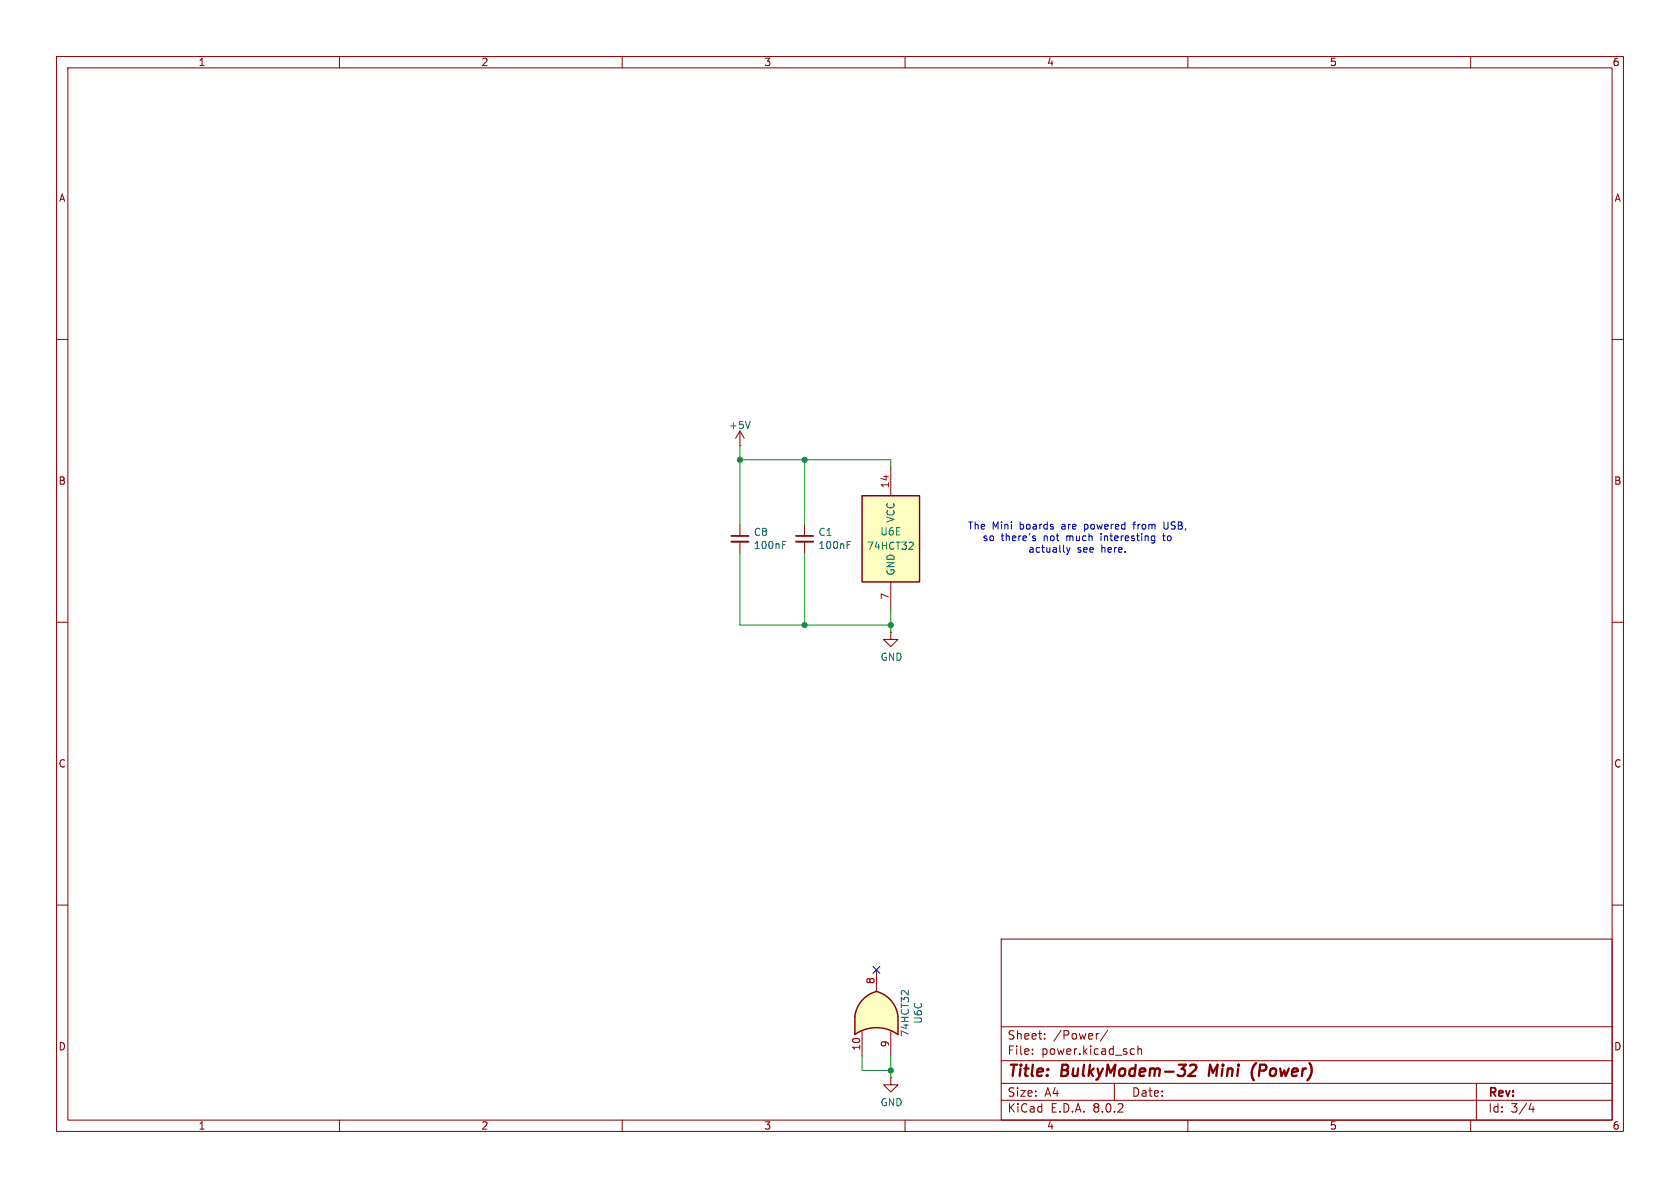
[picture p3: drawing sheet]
<svg xmlns="http://www.w3.org/2000/svg" width="297mm" height="210mm" viewBox="0 0 297 210" stroke-linecap="round" stroke-linejoin="round" font-family="sans-serif">
<g fill="none" stroke="#840000" stroke-width=".18">
<path d="M10 10h277v190h-277zM12 12h273v186h-273zM60 10v2M110 10v2M160 10v2M210 10v2M260 10v2M10 60h2M285 60h2M10 110h2M157.5 111.8v1.2h1.2l-1.2 1.3-1.3-1.3h1.3M157.5 111.8h.1"/>
<path d="M285 110h2M10 160h2M285 160h2M177 166h108v32h-108zM60 198v2M110 198v2M160 198v2M177 194.5h108M177 191.5h108M177 187.5h108M177 181.5h108M182.5 186.3v.1"/>
<path d="M182.5 185.5v.1M184.7 183.6v.1M184.7 182.8v.1M194.2 182.7l-.2 .1M195.8 182.1l-1.3 2M197 191.5v3M200.1 185.4l.4 .1M200.5 186.3l-.4 .1M201.2 185.5l.2-.1 .3 .1 .1 .9M201.2 184.9v1.5M210 198v2M260 198v2"/>
<path d="M261 191.5v6.5M270.7 195l-.4 1.1h.9M271 195.6v1"/>
</g>
<path d="M210.4 188.4l.3-.2h.5a.45 .45 0 0 1 .3 .6l-.2 .3-1.2 1.1h1.2M213.9 188.2l-.2 2M221.3 190.1l.4 .9M222.1 187.9l-.5 .6-.3 .8" fill="none" stroke="#840000" stroke-width=".4"/>
<path d="M152.4 87.6h10.2v15.3h-10.2z" fill="#ffffc2"/>
<path d="M152.4 87.6h10.2v15.3h-10.2z" fill="none" stroke="#840000" stroke-width=".25"/>
<path d="M130.8 78.7h.1M130.8 76.2v2.5M130.8 76.2l-.8 1.3M130.8 76.2l.8 1.3M130.8 92.7v2M130.8 95.8v2M142.2 92.7v2M142.2 95.8v2M157.5 82.6v5M157.5 102.9v5.1M157.5 190.5v1.3h1.2l-1.2 1.2-1.3-1.2h1.3M157.5 190.5h.1" fill="none" stroke="#840000" stroke-width=".18"/>
<path d="M132.6 74.5l-.4 1.3M138.3 96.3h.5M138.3 95.7h.6M149.8 96.3h.4M149.8 95.7h.6M161.2 95.8l.2 .3v.3l-.7 .7h.7" fill="none" stroke="#006464" stroke-width=".18"/>
<path d="M129.3 95.8h3M140.7 95.8h3.1" fill="none" stroke="#840000" stroke-width=".33"/>
<path d="M129.3 94.7h3M140.7 94.7h3.1" fill="none" stroke="#840000" stroke-width=".3"/>
<path d="M152.6 176.6l1.1-.8 1.2-.5 1.4 5-5.2-.6a5.2 5.2 0 0 1 1.5-3.1z" fill="#ffffc2" stroke="#ffffc2" stroke-width=".18"/>
<path d="M151.1 179.7v3.2M158.7 179.7v3.2" fill="none" stroke="#ffffc2" stroke-width=".18"/>
<path d="M151.1 179.7h7.6v3.2a6.6 6.6 0 0 0-7.6 0z" fill="#ffffc2"/>
<path d="M154.9 175.3a5.1 5.1 0 0 1 3.9 4.4l-5.2 .5z" fill="#ffffc2" stroke="#ffffc2" stroke-width=".18"/>
<path d="M151.1 179.7v3.2a6.6 6.6 0 0 1 7.6 0v-3.2M154.9 175.3a5.1 5.1 0 0 1 3.9 4.4M154.9 175.3a5.2 5.2 0 0 0-3.8 4.4" fill="none" stroke="#840000" stroke-width=".25"/>
<path d="M154.9 171.5v3.8M152.4 182.4v4.3M157.5 182.4v4.3" fill="none" stroke="#840000" stroke-width=".18"/>
<path d="M160.6 175.1v.8l-.7-.7-.3-.1-.3 .3" fill="none" stroke="#006464" stroke-width=".18"/>
<g fill="none" stroke="#0000c2" stroke-width=".18">
<path d="M182.7 95.2h.3l.1 .2-.2 .2h-.2M182.7 94.7l.3 .1M188.6 96.8l.3 .8M188.9 97.6l-.3 .4M189.2 96.8l-.3 .8M200.3 92.7h.5M200.5 92.3l-.1 1.2M203.7 95.5h.4M203.7 94.8h.4M204.1 94.7v1.1l-.1 .1-.3 .1M205.5 94.7h.5M205.7 94.3l.1 1.2"/>
<path d="M205.8 92.3v1l.1 .2h.4"/>
</g>
<path d="M130.8 78.7v14M130.8 97.8v12.7h26.7M130.8 81.3h26.7v1.3M142.2 81.3v11.4M142.2 97.8v12.7M157.5 108v3.8M152.4 186.7v2.5h5.1M157.5 186.7v3.8" fill="none" stroke="#009600" stroke-width=".18"/>
<path d="M154.3 170.8l1.2 1.3M155.5 170.8l-1.2 1.3" fill="none" stroke="#000084" stroke-width=".18"/>
<g fill="#009600" stroke="#009600" stroke-width=".18">
<circle cx="157.5" cy="110.5" r=".46"/>
<circle cx="142.2" cy="110.5" r=".46"/>
<circle cx="142.2" cy="81.3" r=".46"/>
<circle cx="130.8" cy="81.3" r=".46"/>
<circle cx="157.5" cy="189.2" r=".46"/>
</g>
<g font-size="2.8" fill="#840000">
<text x="178" y="190.9">Title:</text>
<text x="187.7" y="190.9">BulkyModem-32</text>
<text x="214.6" y="190.9">Mini</text>
<text x="222.9" y="190.9">(Power)</text>
</g>
<g font-size="2.1" fill="#840000">
<text x="178" y="184">Sheet:</text>
<text x="186.2" y="184">/Power/</text>
<text x="178" y="186.7">File:</text>
<text x="184.1" y="186.7">power.kicad_sch</text>
<text x="178" y="196.9">KiCad</text>
<text x="178" y="194.1">Size:</text>
<text x="184.7" y="194.1">A4</text>
<text x="185.7" y="196.9">E.D.A.</text>
<text x="193.3" y="196.9">8.0.2</text>
<text x="200" y="194.1">Date:</text>
<text x="263" y="194.3">Rev:</text>
<text x="263" y="196.9">Id:</text>
<text x="267.1" y="196.9">3/4</text>
</g>
<g font-size="1.8" fill="#840000">
<text x="35" y="11.9">1</text>
<text x="85" y="11.9">2</text>
<text x="135" y="11.9">3</text>
<text x="185" y="11.9">4</text>
<text x="235" y="11.9">5</text>
<text x="285" y="11.9">6</text>
<text x="10.3" y="35.9">A</text>
<text x="285.3" y="35.9">A</text>
<text x="10.3" y="85.9">B</text>
<text x="285.3" y="85.9">B</text>
<text x="10.3" y="135.9">C</text>
<text x="285.3" y="135.9">C</text>
<text x="10.3" y="185.9">D</text>
<text x="285.3" y="185.9">D</text>
<text x="35" y="199.9">1</text>
<text x="85" y="199.9">2</text>
<text x="135" y="199.9">3</text>
<text x="185" y="199.9">4</text>
<text x="235" y="199.9">5</text>
<text x="285" y="199.9">6</text>
</g>
<g font-size="1.8" fill="#006464">
<text x="128.8" y="76">+5V</text>
<text x="133.2" y="94.9">C8</text>
<text x="144.6" y="94.9">C1</text>
<text x="155.5" y="94.8">U6E</text>
<text x="158.3" y="92.5" transform="rotate(-90 158.3 92.5)">VCC</text>
<text x="133.2" y="97.3">100nF</text>
<text x="144.6" y="97.3">100nF</text>
<text x="153.2" y="97.4">74HCT32</text>
<text x="158.3" y="101.9" transform="rotate(-90 158.3 101.9)">GND</text>
<text x="155.6" y="117">GND</text>
<text x="160.9" y="183.4" transform="rotate(-90 160.9 183.4)">74HCT32</text>
<text x="163.2" y="181.1" transform="rotate(-90 163.2 181.1)">U6C</text>
<text x="155.6" y="195.8">GND</text>
</g>
<g font-size="1.8" fill="#a90000">
<text x="157.2" y="86.4" transform="rotate(-90 157.2 86.4)">14</text>
<text x="157.2" y="106.1" transform="rotate(-90 157.2 106.1)">7</text>
<text x="154.7" y="174.1" transform="rotate(-90 154.7 174.1)">8</text>
<text x="152.1" y="185.8" transform="rotate(-90 152.1 185.8)">10</text>
<text x="157.2" y="185.2" transform="rotate(-90 157.2 185.2)">9</text>
</g>
<g font-size="1.8" fill="#0000c2">
<text x="171" y="93.8">The</text>
<text x="173.6" y="95.9">so</text>
<text x="175.4" y="93.8">Mini</text>
<text x="177" y="95.9">there's</text>
<text x="180.4" y="93.8">boards</text>
<text x="184.6" y="95.9">not</text>
<text x="188" y="93.8">are</text>
<text x="188.8" y="95.9">much</text>
<text x="192.1" y="93.8">powered</text>
<text x="195.1" y="95.9">interesting</text>
<text x="201.1" y="93.8">from</text>
<text x="206.3" y="95.9">to</text>
<text x="206.6" y="93.8">USB,</text>
<text x="181.7" y="97.9">actually</text>
<text x="190.4" y="97.9">see</text>
<text x="194.8" y="97.9">here.</text>
</g>
</svg>
